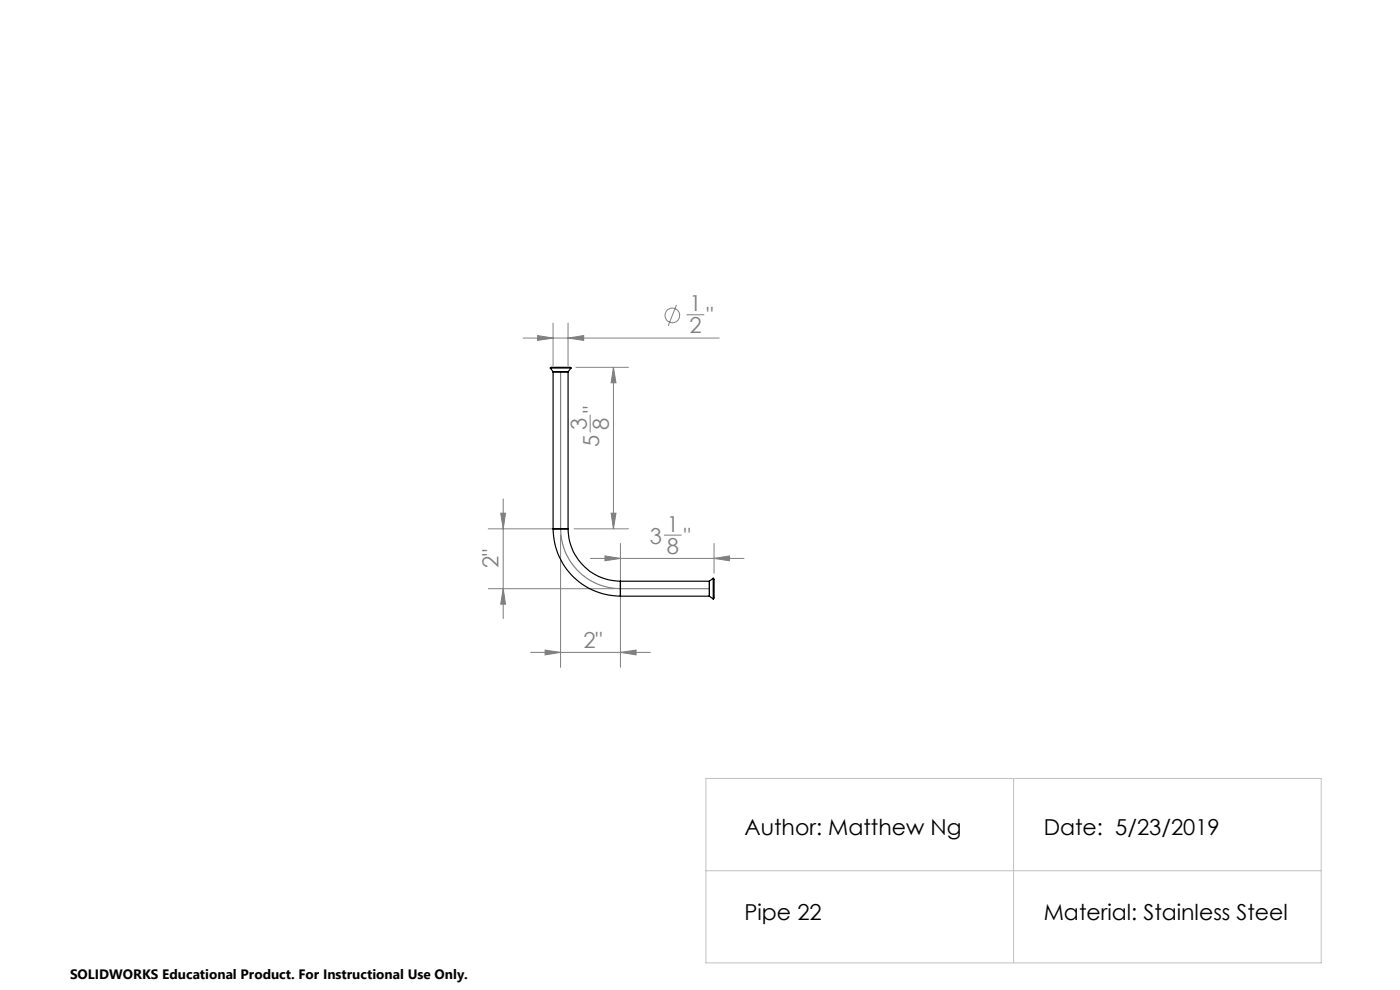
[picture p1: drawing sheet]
<svg xmlns="http://www.w3.org/2000/svg" width="297mm" height="210mm" viewBox="0 0 297 210" stroke-linecap="round" stroke-linejoin="round" font-family="sans-serif">
<g fill="none" stroke="#808080" stroke-width=".21">
<path d="M111 71.7h41.6M114.1 71.2l3.2 .5-3.2 .5zM117.3 68.5v9.1M120.5 68.5v9.1M120.5 71.7l3.3-.5v1zM122.2 77.9h11.1M130.1 77.9l.6 3.3h-1.1zM130.1 77.9v34.3M143.5 64.7l-1.8 4.4M145.7 66.8h3.6M125.2 88v3.6M103.6 112.2h14.1"/>
<path d="M106.2 108.9h1l-.4 3.3zM106.8 105.8v25.4M118.9 113.4v28.2M121.8 112.2h11.5M125.3 118.5h32.5M128.3 117.9l3.3 .6-3.3 .4zM129.6 108.9h1.1l-.6 3.3zM131.6 115.3v8.3M140.9 113.5h3.6M151.5 115.3v6.3M151.5 118.5l3.3-.6v1zM103.6 124.9h26.8"/>
<path d="M106.8 124.9l.4 3.3h-1zM112.6 138.4h25.4M115.6 137.9l3.3 .5-3.3 .5zM131.6 138.4l3.3-.5v1zM131.6 126.1v15.5"/>
<circle cx="142.6" cy="66.9" r="1.55"/>
</g>
<path d="M118.9 78.9v33.3a12.8 12.8 0 0 0 12.7 12.7h18.9" fill="none" stroke="#808080" stroke-width=".25"/>
<path d="M149.8 165.1h130.5v39.1h-130.5zM215 165.1v39.1M149.8 184.7h130.5" fill="none" stroke="#c0c0c0" stroke-width=".21"/>
<g fill="#808080">
<path d="M131.6 138.4l3.3-.5v1zM115.6 137.9l3.3 .5-3.3 .5z"/>
<path d="M114.1 71.2l3.2 .5-3.2 .5zM120.5 71.7l3.3-.5v1z"/>
<path d="M129.6 108.9h1.1l-.6 3.3zM130.1 77.9l.6 3.3h-1.1zM106.8 124.9l.4 3.3h-1zM106.2 108.9h1l-.4 3.3z"/>
<path d="M128.3 117.9l3.3 .6-3.3 .4zM151.5 118.5l3.3-.6v1z"/>
</g>
<g fill="none" stroke="#000" stroke-width=".25">
<path d="M116.7 78.1h4.4M116.7 78.1l.2-.2h4l.2 .2M116.7 78.1l.6 .8M117.3 78.9h3.2M117.3 78.9v33.3M120.5 78.9v33.3M121.1 78.1l-.6 .8M117.3 112.2a14.3 14.3 0 0 0 14.3 14.3M117.3 112.2h3.2M120.5 112.2a11.2 11.2 0 0 0 11.1 11.1M131.6 123.3v3.2M131.6 126.5h18.9"/>
<path d="M131.6 123.3h18.9M150.5 123.3v3.2M150.5 126.5l.8 .6M151.3 122.7v4.4M151.3 122.7l.2 .2v4l-.2 .2M151.3 122.7l-.8 .6"/>
</g>
<g font-size="4.7" fill="#808080">
<text x="146.2" y="66">1</text>
<text x="146.2" y="70.7">2</text>
<text x="149.9" y="68.6">&quot;</text>
<text x="127.1" y="87.5" transform="rotate(-90 127.1 87.5)">&quot;</text>
<text x="124.5" y="91.1" transform="rotate(-90 124.5 91.1)">3</text>
<text x="127.1" y="94.7" transform="rotate(-90 127.1 94.7)">5</text>
<text x="129.2" y="91.1" transform="rotate(-90 129.2 91.1)">8</text>
<text x="141.5" y="112.8">1</text>
<text x="137.9" y="115.3">3</text>
<text x="141.5" y="117.4">8</text>
<text x="145.1" y="115.3">&quot;</text>
<text x="105.7" y="120.4" transform="rotate(-90 105.7 120.4)">2&quot;</text>
<text x="123.8" y="137.4">2&quot;</text>
</g>
<g font-size="4.7">
<text x="157.9" y="177.1">Author: Matthew Ng</text>
<text x="221.4" y="177.1">Date: 5/23/2019</text>
<text x="157.9" y="195.1">Pipe 22</text>
<text x="221.4" y="195.1">Material: Stainless Steel</text>
</g>
<text font-size="2.9" x="14.9" y="207.6">SOLIDWORKS Educational Product. For Instructional Use Only.</text>
</svg>
